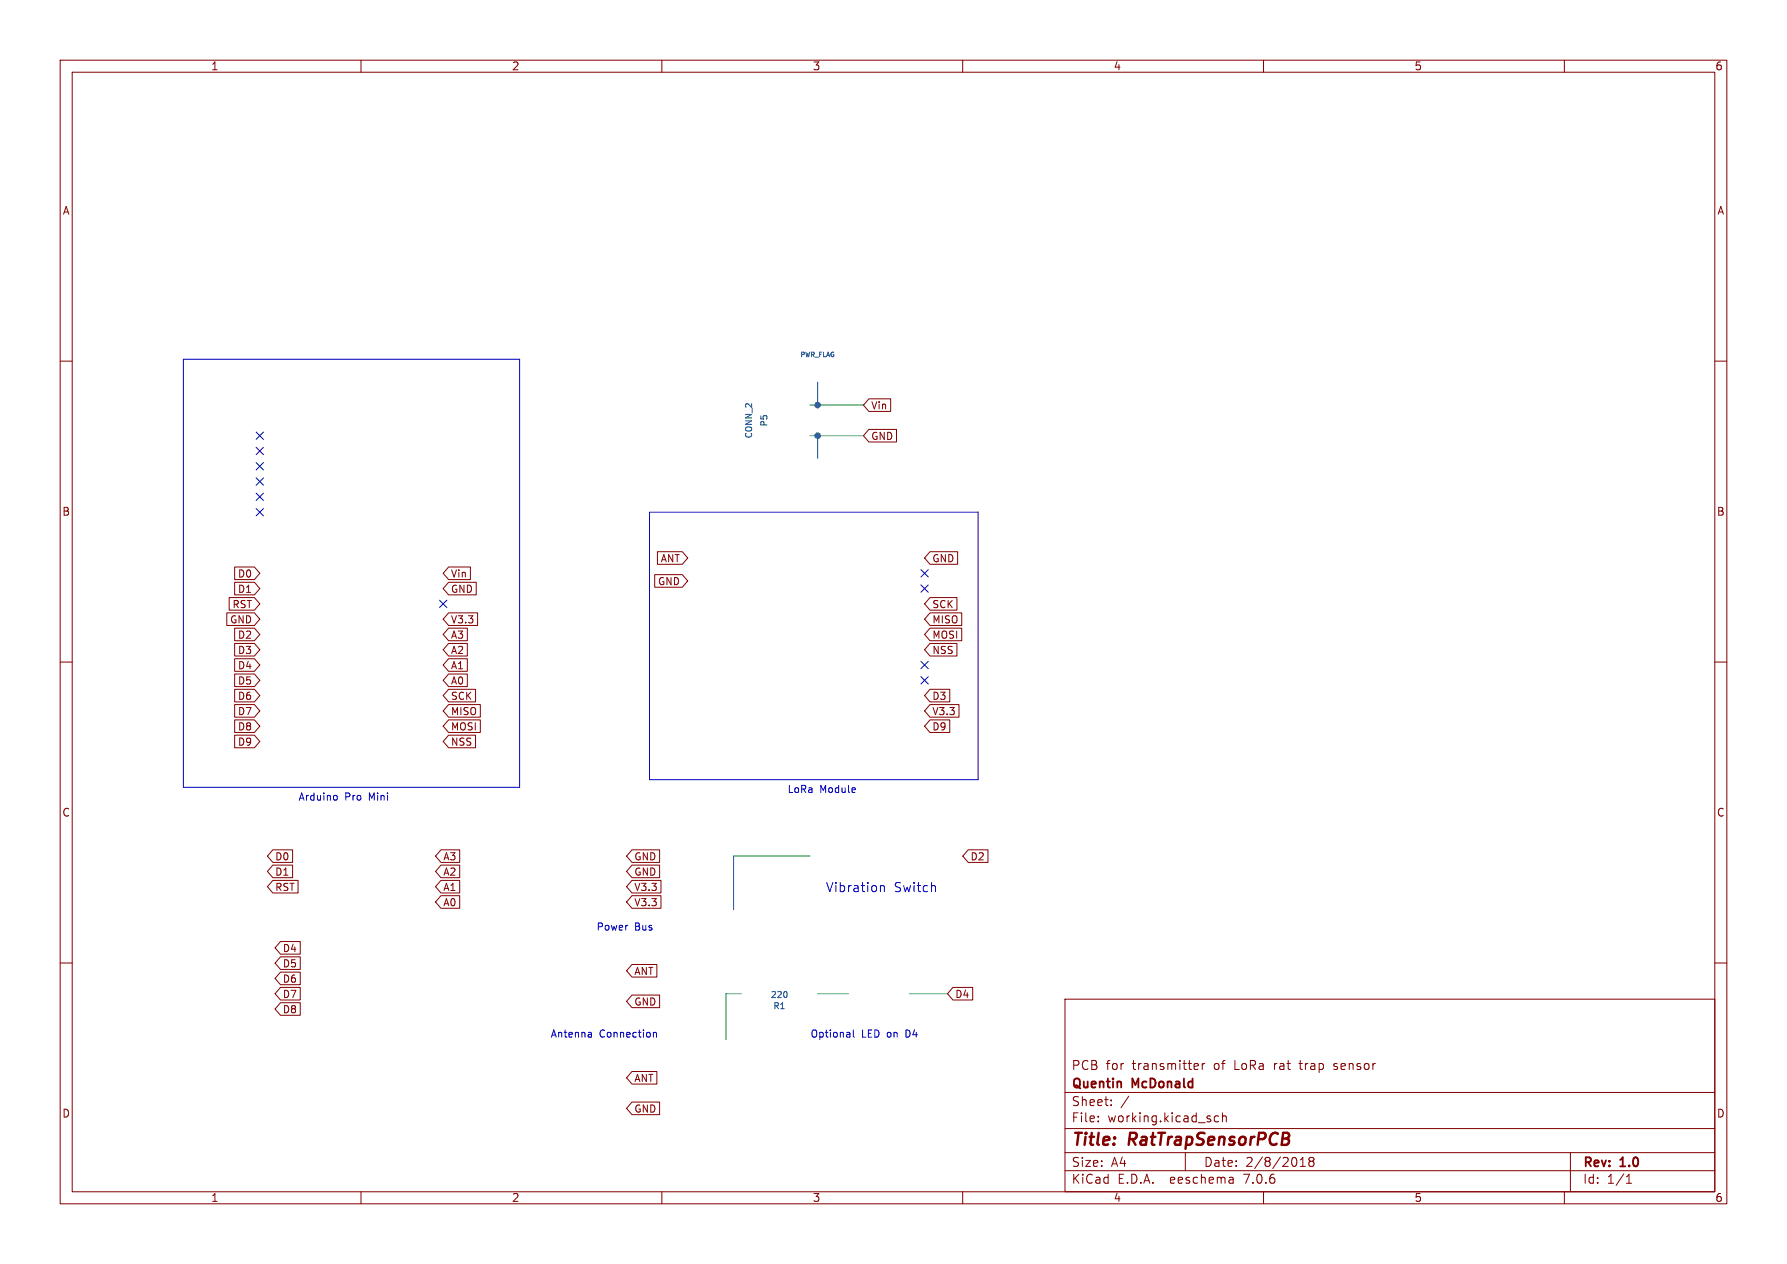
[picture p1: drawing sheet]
<svg xmlns="http://www.w3.org/2000/svg" width="297mm" height="210mm" viewBox="0 0 297 210" stroke-linecap="round" stroke-linejoin="round" font-family="sans-serif">
<g fill="none" stroke="#840000" stroke-width=".17">
<path d="M10 10h277v190h-277zM12 12h273v186h-273zM60 10v2M110 10v2M160 10v2M210 10v2M260 10v2M10 60h2M285 60h2M144.4 71.3h4.6v2.1h-4.6l-.9-1zM144.4 66.3h3.6v2.1h-3.6l-.9-1.1zM38.1 99.3h4.2l.9 1-.9 1.1h-4.2z"/>
<path d="M39 94.2h3.3l.9 1.1-.9 1h-3.3zM39 96.7h3.3l.9 1.1-.9 1h-3.3zM74.6 94.2h3.6v2.1h-3.6l-.9-1zM74.6 96.7h4.5v2.1h-4.5l-.9-1zM108.8 95.5h4.6l.9 1-.9 1.1h-4.6zM109.3 91.7h4.1l.9 1-.9 1.1h-4.1zM154.6 99.3h4.4v2.1h-4.4l-.9-1.1zM154.6 91.7h4.6v2.1h-4.6l-.9-1.1zM10 110h2M37.7 101.8h4.6l.9 1.1-.9 1h-4.6zM39 106.9h3.3l.9 1.1-.9 1h-3.3zM39 119.6h3.3l.9 1.1-.9 1h-3.3z"/>
<path d="M39 109.4h3.3l.9 1.1-.9 1h-3.3zM39 114.5h3.3l.9 1.1-.9 1h-3.3zM39 117.1h3.3l.9 1-.9 1.1h-3.3zM39 112h3.3l.9 1-.9 1.1h-3.3zM39 104.4h3.3l.9 1-.9 1.1h-3.3zM74.6 117.1h5.2v2.1h-5.2l-.9-1.1zM74.6 114.5h4.4v2.1h-4.4l-.9-1zM74.6 119.6h5.2v2.1h-5.2l-.9-1zM74.6 112h3.1v2.1h-3.1l-.9-1.1zM74.6 101.8h4.8v2.1h-4.8l-.9-1zM74.6 109.4h3.1v2.1h-3.1l-.9-1zM74.6 104.4h3.1v2.1h-3.1l-.9-1.1z"/>
<path d="M74.6 106.9h3.1v2.1h-3.1l-.9-1zM154.6 104.4h5.2v2.1h-5.2l-.9-1.1zM154.6 101.8h5.2v2.1h-5.2l-.9-1zM154.6 119.6h3.3v2.1h-3.3l-.9-1zM154.6 106.9h4.4v2.1h-4.4l-.9-1zM154.6 117.1h4.8v2.1h-4.8l-.9-1.1zM154.6 114.5h3.3v2.1h-3.3l-.9-1zM285 110h2M39 122.1h3.3l.9 1.1-.9 1h-3.3zM74.6 122.1h4.4v2.1h-4.4l-.9-1zM10 160h2M45.3 143.7h3.3v2.1h-3.3l-.9-1z"/>
<path d="M45.3 146.3h4.2v2.1h-4.2l-.9-1.1zM45.3 141.2h3.3v2.1h-3.3l-.9-1.1zM46.6 156.4h3.3v2.1h-3.3l-.9-1zM46.6 159h3.3v2.1h-3.3l-.9-1.1zM73.3 148.8h3.1v2.1h-3.1l-.9-1zM73.3 141.2h3.1v2.1h-3.1l-.9-1.1zM73.3 143.7h3.1v2.1h-3.1l-.9-1zM73.3 146.3h3.1v2.1h-3.1l-.9-1.1zM105 148.8h4.9v2.1h-4.9l-.9-1zM105 143.7h4.6v2.1h-4.6l-.9-1zM105 146.3h4.9v2.1h-4.9l-.9-1.1zM105 141.2h4.6v2.1h-4.6l-.9-1.1z"/>
<path d="M160.9 141.2h3.3v2.1h-3.3l-.9-1.1zM285 160h2M46.6 164.1h3.3v2h-3.3l-.9-1zM46.6 166.6h3.3v2.1h-3.3l-.9-1.1zM46.6 161.5h3.3v2.1h-3.3l-.9-1zM105 178h4.2v2.1h-4.2l-.9-1zM105 165.3h4.6v2.1h-4.6l-.9-1zM105 160.2h4.2v2.1h-4.2l-.9-1zM158.4 164.1h3.3v2h-3.3l-.9-1zM177 166h108v32h-108zM198.7 176.7l.4 .1 .1 .3-.7 .1M199.1 177.6l-.4 .1"/>
<path d="M199.8 176.7v1M200.2 176.7l-.2 .1-.2 .2M221.7 177.6l.1 .1M221.7 176.8v.3M60 198v2M105 183.1h4.6v2.1h-4.6l-.9-1zM110 198v2M160 198v2M177 194.5h108M177 191.5h108M177 187.5h108M177 181.5h108"/>
<path d="M182.5 186.3v.1M182.5 185.5v.1M184.7 183.6v.1M184.7 182.8v.1M187.6 182.1l-1.3 2M197 191.5v3M202.5 185.5l-.4-.1-.3 .3v.4l.2 .2h.5M203.2 185.5l.2-.1 .3 .1 .1 .9M203.2 184.9v1.5M204.9 195.7l.1 .9M205 196.5l-.2 .1M205 196h-.2"/>
<path d="M210 198v2M216.1 193.8h.9M216.1 192.7l.4-.4v1.5M217.8 192.9l-.3 .3 .1 .5 .2 .1h.3l.3-.3-.1-.4-.2-.2M217.8 192.9l-.3-.2 .3-.4h.3l.3 .3-.3 .3M217.8 192.9h.3M260 198v2M261 191.5v6.5M270.3 196.6h.9M270.3 195.5l.4-.4v1.5"/>
</g>
<path d="M30.5 59.7h55.9v71.1h-55.9zM107.9 85.1h54.7v44.4h-54.7zM55.7 132.2h.2l.2 .2-.1 .4-.3 .1M146.3 147.1v1M146.3 147.3l.2-.2 .4 .1 .1 .9M155.4 147.2l.1 .9M98.1 171.5l.2 .2v.6M98.3 172.3h-.4M98.3 171.8l-.4 .1M108.6 171.5v.8M108.6 171.6l.2-.1 .2 .1 .1 .7M141.8 171.1v1l.2 .2" fill="none" stroke="#0000c2" stroke-width=".17"/>
<path d="M134.6 72.4h8.9M134.6 67.3h8.9M135.9 63.5v3.8M135.9 72.4v3.8M134.6 142.2h-12.7v8.9M123.2 165.1h-2.6v7.6M135.9 165.1h5.1M151.1 165.1h6.4" fill="none" stroke="#009600" stroke-width=".17"/>
<g fill="none" stroke="#000084" stroke-width=".17">
<path d="M42.6 76.9l1.2 1.2M42.6 71.8l1.2 1.2M42.6 79.4l1.2 1.2M42.6 74.3l1.2 1.2M43.8 76.9l-1.2 1.2M43.8 71.8l-1.2 1.2M43.8 79.4l-1.2 1.2M43.8 74.3l-1.2 1.2M42.6 81.9l1.2 1.3M42.6 84.5l1.2 1.2M43.8 81.9l-1.2 1.3M43.8 84.5l-1.2 1.2"/>
<path d="M73.1 99.7l1.2 1.2M74.3 99.7l-1.2 1.2M153.1 94.6l1.2 1.3M153.1 97.2l1.2 1.2M154.3 94.6l-1.2 1.3M154.3 97.2l-1.2 1.2M153.1 112.4l1.2 1.2M153.1 109.9l1.2 1.2M154.3 112.4l-1.2 1.2M154.3 109.9l-1.2 1.2"/>
</g>
<path d="M130.8 164.9v.6" fill="none" stroke="#006464" stroke-width=".17"/>
<g fill="#009600" stroke="#009600" stroke-width=".17">
<circle cx="135.9" cy="67.3" r=".46"/>
<circle cx="135.9" cy="72.4" r=".46"/>
</g>
<g font-size="2.8" fill="#840000">
<text x="178" y="190.9">Title:</text>
<text x="187.7" y="190.9">RatTrapSensorPCB</text>
</g>
<g font-size="2.1" fill="#0000c2">
<text x="137.2" y="148.3">Vibration</text>
<text x="148.6" y="148.3">Switch</text>
</g>
<g font-size="2.1" fill="#840000">
<text x="178" y="178">PCB</text>
<text x="183.8" y="178">for</text>
<text x="188.2" y="178">transmitter</text>
<text x="201.9" y="178">of</text>
<text x="205.4" y="178">LoRa</text>
<text x="212.1" y="178">rat</text>
<text x="216.6" y="178">trap</text>
<text x="222.4" y="178">sensor</text>
<text x="178" y="184">Sheet:</text>
<text x="178" y="181.2">Quentin</text>
<text x="188.2" y="181.2">McDonald</text>
<text x="178" y="186.7">File:</text>
<text x="184.1" y="186.7">working.kicad_sch</text>
<text x="178" y="196.9">KiCad</text>
<text x="178" y="194.1">Size:</text>
<text x="184.7" y="194.1">A4</text>
<text x="185.7" y="196.9">E.D.A.</text>
<text x="194.6" y="196.9">eeschema</text>
<text x="200" y="194.1">Date:</text>
<text x="207" y="196.9">7.0.6</text>
<text x="207" y="194.1">2/8/2018</text>
<text x="263" y="194.3">Rev:</text>
<text x="263" y="196.9">Id:</text>
<text x="267.1" y="196.9">1/1</text>
<text x="269.4" y="194.3">1.0</text>
</g>
<g font-size="1.8" fill="#840000">
<text x="35" y="11.9">1</text>
<text x="85" y="11.9">2</text>
<text x="135" y="11.9">3</text>
<text x="185" y="11.9">4</text>
<text x="235" y="11.9">5</text>
<text x="285" y="11.9">6</text>
<text x="10.3" y="35.9">A</text>
<text x="285.3" y="35.9">A</text>
<text x="10.3" y="85.9">B</text>
<text x="285.3" y="85.9">B</text>
<text x="10.3" y="135.9">C</text>
<text x="285.3" y="135.9">C</text>
<text x="10.3" y="185.9">D</text>
<text x="285.3" y="185.9">D</text>
<text x="35" y="199.9">1</text>
<text x="85" y="199.9">2</text>
<text x="135" y="199.9">3</text>
<text x="185" y="199.9">4</text>
<text x="235" y="199.9">5</text>
<text x="285" y="199.9">6</text>
</g>
<g font-size="1.7" fill="#840000">
<text x="144.7" y="68.2">Vin</text>
<text x="144.7" y="73.3">GND</text>
<text x="109.7" y="93.6">ANT</text>
<text x="154.9" y="93.6">GND</text>
<text x="38.5" y="101.2">RST</text>
<text x="39.4" y="96.2">D0</text>
<text x="39.4" y="98.7">D1</text>
<text x="74.9" y="96.2">Vin</text>
<text x="74.9" y="98.7">GND</text>
<text x="109.2" y="97.4">GND</text>
<text x="154.9" y="101.2">SCK</text>
<text x="38.1" y="103.8">GND</text>
<text x="39.4" y="106.3">D2</text>
<text x="74.9" y="103.8">V3.3</text>
<text x="74.9" y="106.3">A3</text>
<text x="154.9" y="106.3">MOSI</text>
<text x="154.9" y="103.8">MISO</text>
<text x="39.4" y="108.9">D3</text>
<text x="39.4" y="111.4">D4</text>
<text x="39.4" y="113.9">D5</text>
<text x="74.9" y="113.9">A0</text>
<text x="74.9" y="111.4">A1</text>
<text x="74.9" y="108.9">A2</text>
<text x="154.9" y="108.9">NSS</text>
<text x="39.4" y="116.5">D6</text>
<text x="39.4" y="119">D7</text>
<text x="74.9" y="119">MISO</text>
<text x="74.9" y="116.5">SCK</text>
<text x="154.9" y="119">V3.3</text>
<text x="154.9" y="116.5">D3</text>
<text x="39.4" y="121.6">D8</text>
<text x="39.4" y="124.1">D9</text>
<text x="74.9" y="124.1">NSS</text>
<text x="74.9" y="121.6">MOSI</text>
<text x="154.9" y="121.6">D9</text>
<text x="45.6" y="143.2">D0</text>
<text x="73.6" y="143.2">A3</text>
<text x="105.3" y="143.2">GND</text>
<text x="161.2" y="143.2">D2</text>
<text x="45.6" y="145.7">D1</text>
<text x="45.6" y="148.2">RST</text>
<text x="73.6" y="145.7">A2</text>
<text x="73.6" y="148.2">A1</text>
<text x="105.3" y="145.7">GND</text>
<text x="105.3" y="148.2">V3.3</text>
<text x="73.6" y="150.8">A0</text>
<text x="105.3" y="150.8">V3.3</text>
<text x="46.9" y="158.4">D4</text>
<text x="46.9" y="160.9">D5</text>
<text x="46.9" y="166">D7</text>
<text x="46.9" y="163.5">D6</text>
<text x="105.3" y="167.3">GND</text>
<text x="105.3" y="162.2">ANT</text>
<text x="158.7" y="166">D4</text>
<text x="46.9" y="168.6">D8</text>
<text x="105.3" y="180">ANT</text>
<text x="105.3" y="185.1">GND</text>
</g>
<g font-size="1.7" fill="#0000c2">
<text x="130.8" y="131.8">LoRa</text>
<text x="136.3" y="131.8">Module</text>
<text x="49.5" y="133.1">Arduino</text>
<text x="57.3" y="133.1">Pro</text>
<text x="61.5" y="133.1">Mini</text>
<text x="99.1" y="154.7">Power</text>
<text x="105.5" y="154.7">Bus</text>
<text x="91.4" y="172.5">Antenna</text>
<text x="99.6" y="172.5">Connection</text>
<text x="134.6" y="172.5">Optional</text>
<text x="143.2" y="172.5">LED on</text>
<text x="150.9" y="172.5">D4</text>
</g>
<g font-size="1.4" fill="#006464">
<text x="127.7" y="71" transform="rotate(-90 127.7 71)">P5</text>
<text x="125.2" y="73" transform="rotate(-90 125.2 73)">CONN_2</text>
<text x="128" y="166">220</text>
<text x="128.4" y="167.9">R1</text>
</g>
<text font-size="1.1" fill="#006464" x="132.9" y="59.5">PWR_FLAG</text>
</svg>
